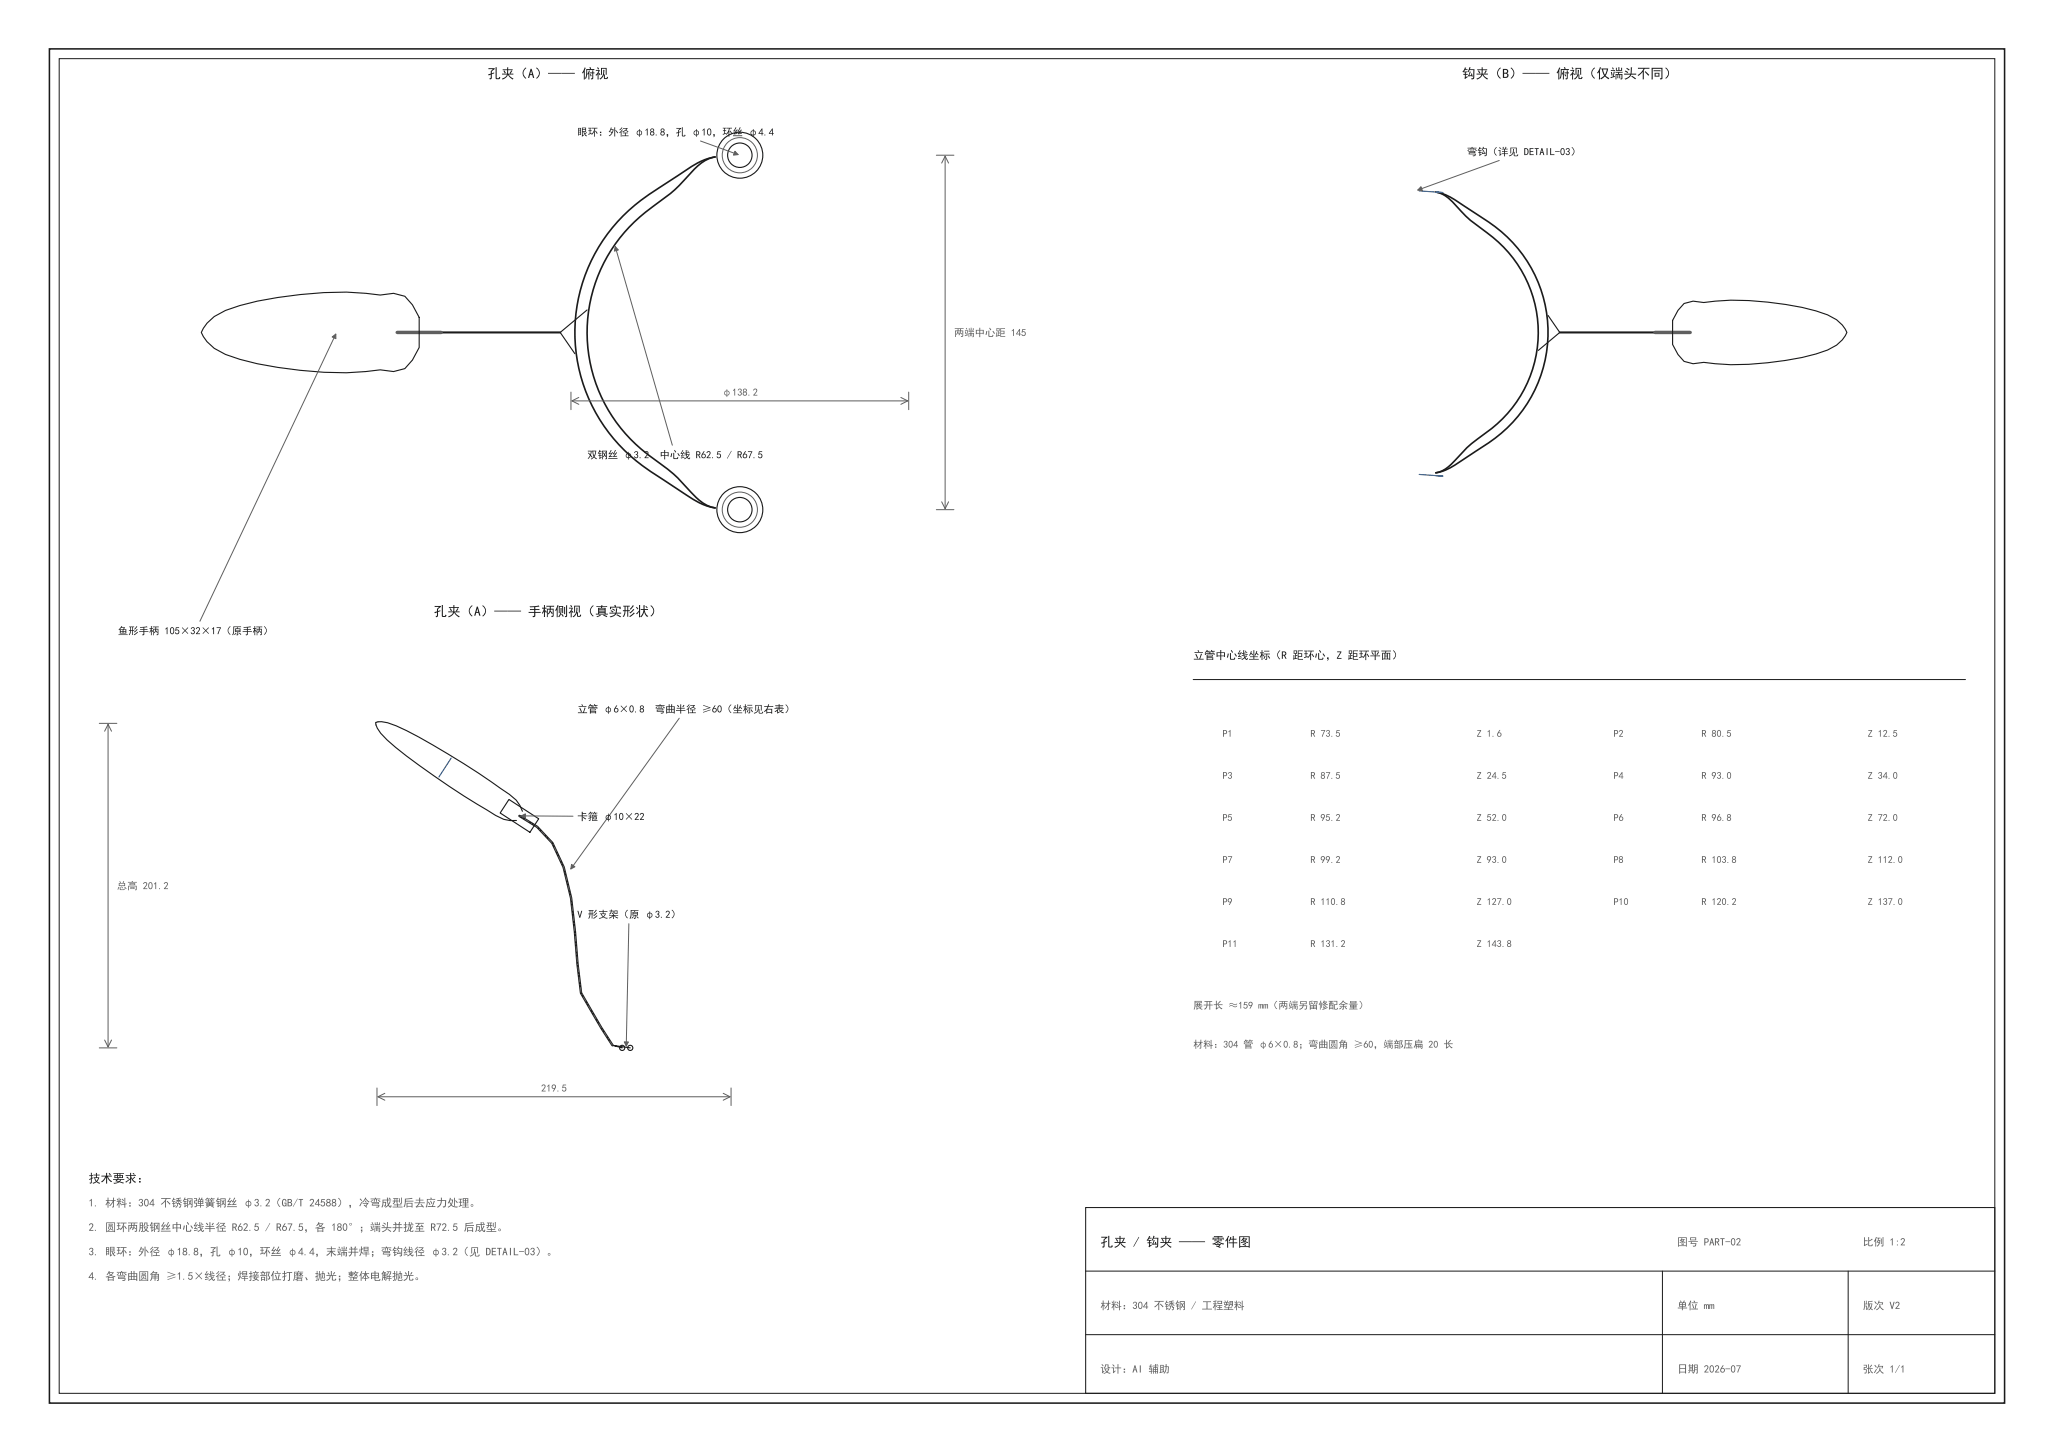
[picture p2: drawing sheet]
<svg xmlns="http://www.w3.org/2000/svg" width="420mm" height="297mm" viewBox="0 0 420 297" stroke-linecap="round" stroke-linejoin="round" font-family="sans-serif">
<path d="M10.1 10h399.9v276.9h-399.9z" fill="none" stroke="#1b1b1b" stroke-width=".32"/>
<path d="M12.1 12h395.9v272.9h-395.9z" fill="none" stroke="#1b1b1b" stroke-width=".2"/>
<path d="M222.1 246.9h185.9v38h-185.9z" fill="none" stroke="#1b1b1b" stroke-width=".21"/>
<g fill="none" stroke="#1b1b1b" stroke-width=".23">
<circle cx="151.3" cy="31.7" r="2.5"/>
<circle cx="151.3" cy="31.7" r="4.7"/>
<circle cx="151.3" cy="104.2" r="2.5"/>
<circle cx="151.3" cy="104.2" r="4.7"/>
</g>
<g fill="none" stroke="#5f5f5f" stroke-width=".2">
<circle cx="151.3" cy="31.7" r="3.6"/>
<circle cx="151.3" cy="104.2" r="3.6"/>
</g>
<g fill="#fff" stroke="#1b1b1b" stroke-width=".23">
<circle cx="128.9" cy="214.3" r=".53"/>
<circle cx="127.3" cy="214.3" r=".53"/>
</g>
<path d="M244 139h158M222.1 259.9h185.9M340 259.9v25M378 259.9v25M222.1 272.9h185.9" fill="none" stroke="#1b1b1b" stroke-width=".2"/>
<path d="M293.7 39.3l1.3 .3a17.2 17.2 0 0 1 4.6 2.6 54.6 54.6 0 0 1 8.7 6.3 27 27 0 0 1-3.8 42l-2.7 1.8a31.7 31.7 0 0 1-6.8 4.1l-1.3 .3a6.8 6.8 0 0 0 3.9-2.5 33.2 33.2 0 0 1 7.5-6.6 25 25 0 0 0-1-40 30.7 30.7 0 0 1-7-6.3 6.2 6.2 0 0 0-3.4-2zM127.4 44.1a39.2 39.2 0 0 1 7.4-5.7l3.8-2.4a21.4 21.4 0 0 1 6.4-3.6l1.3-.3a7.5 7.5 0 0 0-4.3 2.5l-1.9 2a30.3 30.3 0 0 1-6.6 5.7 31.4 31.4 0 0 0 1.5 52.5 29.8 29.8 0 0 1 6.4 5.9 8.5 8.5 0 0 0 4.9 3.2l-.9-.2a14.5 14.5 0 0 1-5.1-2.5 114.8 114.8 0 0 1-10.2-6.9 33.7 33.7 0 0 1-2.7-50.2z" fill="none" stroke="#1b1b1b" stroke-width=".34"/>
<path d="M42.3 66.1l1.5-1.4 2.3-1.2a59.3 59.3 0 0 1 15.3-3.3 58.8 58.8 0 0 1 16.4 .1l2.7-.3 2.3 .6 1.6 1.7 1.3 2.6v6.2l-1.3 2.5-1.6 1.8-2.3 .6-2.7-.4a73.8 73.8 0 0 1-28.7-2.1l-3-1a8.3 8.3 0 0 1-4.9-4.5zM120.1 63.4l-5.5 4.6 3 4.3M316.6 64.5l2.4 3.5-4.4 3.7M344.5 62.1l1.8-.5 2.2 .3a59.5 59.5 0 0 1 25.3 2.5 6.6 6.6 0 0 1 4 3.6 6.6 6.6 0 0 1-4 3.6 59.5 59.5 0 0 1-25.3 2.5l-2.2 .3-1.8-.5-1.3-1.4-1.1-2.1v-4.9l1.1-2zM104.1 163.5l6.1 3.9-1.8 2.8-6.1-3.9zM106.9 165.9l-.6-1.2-.7-1.1-1.4-1.2a165.8 165.8 0 0 0-23.2-14 5.4 5.4 0 0 0-4.2-.7 5.4 5.4 0 0 0 2.4 3.6 162.4 162.4 0 0 0 22.2 15.5l1.6 .8 1.3 .2h1.3M127.3 214.3l-2-.5 3.6 .5" fill="none" stroke="#1b1b1b" stroke-width=".23"/>
<path d="M85.7 68h28.9M319 68h23.1" fill="none" stroke="#1b1b1b" stroke-width=".42"/>
<path d="M81.2 68h9M338.5 68h7.2" fill="none" stroke="#5f5f5f" stroke-width=".71"/>
<g fill="none" stroke="#5f5f5f" stroke-width=".2">
<path d="M143.3 28.8l7.7 2.8M191.5 31.7h3.6M192.6 33.4l.7-1.5 .7 1.5M193.3 31.9v72.1M306.7 32.8l-16.7 6.1M125.8 50.4l11.7 40.6M68.7 68.3l-27.8 58.7M116.8 80.2v3.6M117 82h68.7M118.4 81.3l-1.4 .7 1.4 .7M184.3 81.3l1.4 .7-1.4 .7M185.9 80.2v3.6"/>
<path d="M191.5 104.2h3.6M192.6 102.6l.7 1.4 .7-1.4M20.3 147.9h3.6M21.4 149.5l.7-1.4 .7 1.4M22.1 148.1v66M138.9 146.9l-22.1 30.8M106.6 166.8l10.6 .1M128.6 188.9l-.5 25M20.3 214.3h3.6M21.4 212.7l.7 1.4 .7-1.4M77.1 222.5v3.6M77.3 224.3h72"/>
<path d="M78.7 223.6l-1.4 .7 1.4 .7M147.9 223.6l1.4 .7-1.4 .7M149.5 222.5v3.6"/>
</g>
<path d="M106.2 166.8l3.7 2.3 3.1 3.3 2.3 4.9 1.5 6.3 2 19.5 4.2 7.1 2.3 3.6" fill="none" stroke="#1b1b1b" stroke-width=".49"/>
<path d="M125.3 213.8l-2.3-3.6-4.2-7.1-2-19.5-1.5-6.3-2.3-4.9-3.1-3.3-3.7-2.3" fill="none" stroke="#5f5f5f" stroke-width=".2" stroke-dasharray="1.1 .4 .2 .4" stroke-linecap="butt"/>
<path d="M290.3 39l4.8 .4-1.4-.1M290.3 97l4.8 .4-1.4-.1M92.3 155l-2.5 3.9" fill="none" stroke="#2b4f7a" stroke-width=".23"/>
<g fill="#5f5f5f" stroke="#5f5f5f" stroke-width=".2">
<path d="M150.3 30.9l.7 .7-1 .1z"/>
<path d="M125.8 50.4l.7 .7-.8 .3z"/>
<path d="M67.9 68.9l.8-.6v1z"/>
<path d="M116.9 176.8l.7 .5-.8 .4z"/>
<path d="M106.6 166.8l.9-.4v.9z"/>
<path d="M127.7 213.1h.8l-.4 .8z"/>
<path d="M290.6 38.2l.3 .8-.9-.1z"/>
</g>
<g font-size="2.8" fill="#1b1b1b">
<text x="99.7" y="16">孔夹（A）—— 俯视</text>
<text x="299" y="16">钩夹（B）—— 俯视（仅端头不同）</text>
<text x="88.7" y="126">孔夹（A）—— 手柄侧视（真实形状）</text>
</g>
<text font-size="2.7" fill="#1b1b1b" x="225.1" y="254.9">孔夹 / 钩夹 —— 零件图</text>
<text font-size="2.5" fill="#1b1b1b" x="18.1" y="241.8">技术要求：</text>
<text font-size="2.3" fill="#1b1b1b" x="244" y="134.8">立管中心线坐标（R 距环心，Z 距环平面）</text>
<g font-size="2.3" fill="#5f5f5f">
<text x="18.1" y="246.7">1. 材料：304 不锈钢弹簧钢丝 φ3.2（GB/T 24588），冷弯成型后去应力处理。</text>
<text x="18.1" y="251.7">2. 圆环两股钢丝中心线半径 R62.5 / R67.5，各 180°；端头并拢至 R72.5 后成型。</text>
<text x="18.1" y="256.7">3. 眼环：外径 φ18.8，孔 φ10，环丝 φ4.4，末端并焊；弯钩线径 φ3.2（见 DETAIL-03）。</text>
<text x="18.1" y="261.7">4. 各弯曲圆角 ≥1.5×线径；焊接部位打磨、抛光；整体电解抛光。</text>
</g>
<g font-size="2.2" fill="#5f5f5f">
<text x="343" y="254.7">图号 PART-02</text>
<text x="381" y="254.7">比例 1:2</text>
<text x="225.1" y="267.7">材料：304 不锈钢 / 工程塑料</text>
<text x="343" y="267.7">单位 mm</text>
<text x="381" y="267.7">版次 V2</text>
<text x="225.1" y="280.7">设计：AI 辅助</text>
<text x="343" y="280.7">日期 2026-07</text>
<text x="381" y="280.7">张次 1/1</text>
</g>
<g font-size="2.1" fill="#1b1b1b">
<text x="118.1" y="27.7">眼环：外径 φ18.8，孔 φ10，环丝 φ4.4</text>
<text x="300" y="31.8">弯钩（详见 DETAIL-03）</text>
<text x="120.1" y="93.7">双钢丝 φ3.2</text>
<text x="134.9" y="93.7">中心线 R62.5 / R67.5</text>
<text x="24.1" y="129.7">鱼形手柄 105×32×17（原手柄）</text>
<text x="118.1" y="145.7">立管 φ6×0.8</text>
<text x="134" y="145.7">弯曲半径 ≥60（坐标见右表）</text>
<text x="118.1" y="167.7">卡箍 φ10×22</text>
<text x="118.1" y="187.7">V 形支架（原 φ3.2）</text>
</g>
<g font-size="2.1" fill="#5f5f5f">
<text x="195.1" y="68.7">两端中心距 145</text>
<text x="147.6" y="80.9">φ138.2</text>
<text x="23.9" y="181.9">总高 201.2</text>
<text x="110.7" y="223.2">219.5</text>
</g>
<g font-size="2" fill="#5f5f5f">
<text x="250" y="150.7">P1</text>
<text x="268" y="150.7">R 73.5</text>
<text x="302" y="150.7">Z 1.6</text>
<text x="330" y="150.7">P2</text>
<text x="348" y="150.7">R 80.5</text>
<text x="382" y="150.7">Z 12.5</text>
<text x="250" y="159.3">P3</text>
<text x="268" y="159.3">R 87.5</text>
<text x="302" y="159.3">Z 24.5</text>
<text x="330" y="159.3">P4</text>
<text x="348" y="159.3">R 93.0</text>
<text x="382" y="159.3">Z 34.0</text>
<text x="250" y="167.9">P5</text>
<text x="268" y="167.9">R 95.2</text>
<text x="302" y="167.9">Z 52.0</text>
<text x="330" y="167.9">P6</text>
<text x="348" y="167.9">R 96.8</text>
<text x="382" y="167.9">Z 72.0</text>
<text x="250" y="176.5">P7</text>
<text x="268" y="176.5">R 99.2</text>
<text x="302" y="176.5">Z 93.0</text>
<text x="330" y="176.5">P8</text>
<text x="348" y="176.5">R 103.8</text>
<text x="382" y="176.5">Z 112.0</text>
<text x="250" y="185.1">P9</text>
<text x="268" y="185.1">R 110.8</text>
<text x="302" y="185.1">Z 127.0</text>
<text x="330" y="185.1">P10</text>
<text x="348" y="185.1">R 120.2</text>
<text x="382" y="185.1">Z 137.0</text>
<text x="250" y="193.7">P11</text>
<text x="268" y="193.7">R 131.2</text>
<text x="302" y="193.7">Z 143.8</text>
<text x="244" y="206.3">展开长 ≈159 mm（两端另留修配余量）</text>
<text x="244" y="214.3">材料：304 管 φ6×0.8；弯曲圆角 ≥60，端部压扁 20 长</text>
</g>
</svg>
